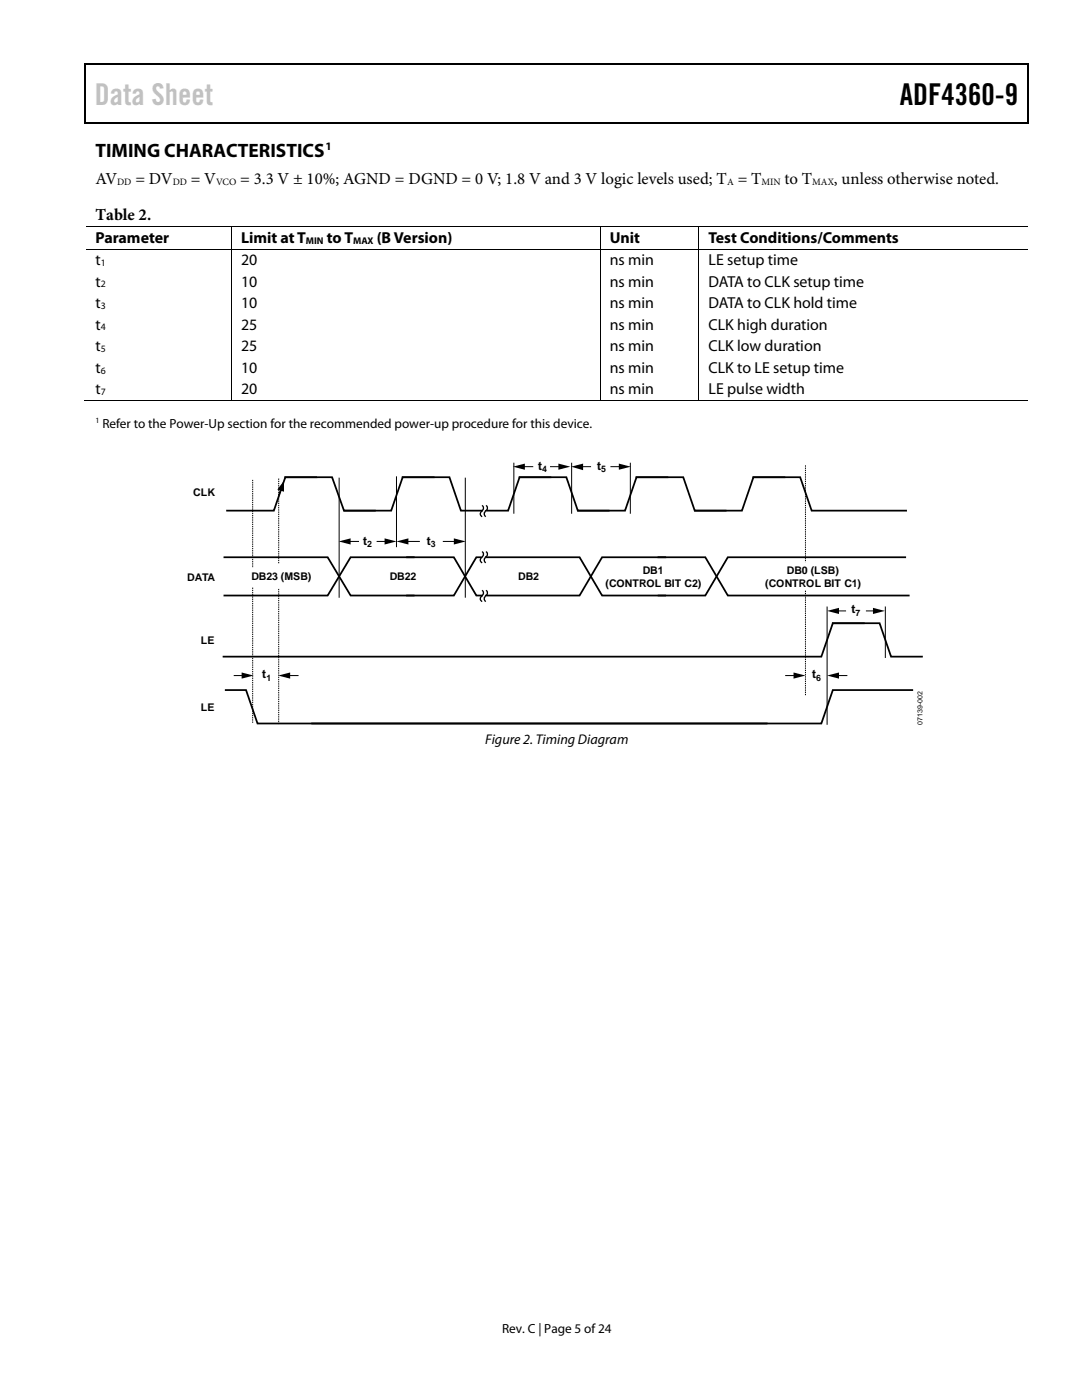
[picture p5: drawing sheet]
<svg xmlns="http://www.w3.org/2000/svg" width="216mm" height="279mm" viewBox="0 0 216 279" stroke-linecap="round" stroke-linejoin="round" font-family="sans-serif">
<g fill="#000">
<path d="M16.9 12.7h.2v1h-.2zM16.9 12.7h.2v.3h-.2zM82.5 12.7h.3v.3h-.3zM205.1 12.7h.2v1h-.2zM205.1 12.7h.2v.3h-.2zM16.9 24.4h.2v.3h-.2zM82.3 24.4h.2v.3h-.2zM205.1 24.4h.2v.3h-.2zM46.1 45.1h.2v.2h-.2zM46.1 49.6h.2v.2h-.2zM119.7 45.1h.1v.2h-.1zM119.7 49.6h.1v.2h-.1z"/>
<path d="M139.4 45.1h.2v.2h-.2zM139.4 49.6h.2v.2h-.2zM46.1 79.9h.2v.2h-.2zM56.7 95.9v2.2l-1.4-.4zM102.4 93.1l2.3-.6v1.3zM111.4 92.5l2.4 .6-2.4 .7zM114 93.1l2.4-.6v1.3zM119.7 79.9h.1v.2h-.1zM123.5 92.5l2.4 .6-2.4 .7zM139.4 79.9h.2v.2h-.2zM67.6 108.1l2.4-.7v1.3zM76.7 107.4l2.4 .7-2.4 .6z"/>
<path d="M79.1 108.1l2.4-.7v1.3zM90.6 107.4l2.3 .7-2.3 .6zM48.2 134.2l2.4 .6-2.4 .6zM55.5 134.8l2.4-.6v1.2zM158.3 134.2l2.4 .6-2.4 .6zM165 121.9l2.4-.6v1.2zM165 134.8l2.4-.6v1.2zM174.2 121.3l2.4 .6-2.4 .6z"/>
</g>
<path d="M17 13.7v10.7M17.1 12.8h65.4M82.8 12.8h122.3M205.2 13.7v10.7M17.1 24.5h188" fill="none" stroke="#000" stroke-width=".25"/>
<g fill="none" stroke="#000" stroke-width=".2">
<path d="M17.1 45.2h29M17.1 49.7h29M46.2 45.3v4.3M46.2 49.8v30.1M46.3 45.2h73.4M46.3 49.7h73.4M119.8 45.3v4.3M119.8 49.8v30.1M119.8 45.2h19.6M119.8 49.7h19.6M139.5 45.3v4.3M139.5 49.8v30.1"/>
<path d="M139.6 45.2h65.5M139.6 49.7h65.5M16.9 80h29.2M46.3 80h73.4M119.8 80h19.6M139.6 80h65.5M67.7 95.3v24M79.1 95.1v14.1M92.8 95.3v24M102.5 92.3v10.2M104.3 93.1h2.1M109.8 93.1h2.1"/>
<path d="M114.1 92.3v10.2M115.9 93.1h2M121.8 93.1h2M125.8 92.3v10.2M69.5 108.1h2.1M75.2 108.1h2M81.1 108.1h2.7M88.4 108.1h2.6M46.6 134.8h2.1M57.5 134.8h2.1M156.7 134.8h2M165 121v23.7"/>
<path d="M166.7 121.9h2.1M167 134.8h2.1M172.8 121.9h2.1M176.7 121v10.3"/>
</g>
<g fill="none" stroke="#000" stroke-width=".35">
<path d="M56.8 95.2h9.5l2.3 6.7h6.4M63.3 95.2h-6.4l-2.3 6.7h-9.5M80.2 95.2h9.5l2.3 6.7h4.3M86.7 95.2h-6.4l-2.2 6.7h-9.5M103.5 95.2h9.5l2.3 6.7h6.3M110 95.2h-6.3l-2.3 6.7h-4.4M126.8 95.2h9.5l2.3 6.7h6.4M133.3 95.2h-6.3l-2.3 6.7h-9.5M150.2 95.2h9.5l2.3 6.7h19M156.7 95.2h-6.4l-2.3 6.7h-9.5M44.6 111.2h20.8l4.6 7.6h12.7M81.1 111.2h9.5l4.4 7.6h1.3"/>
<path d="M82.7 111.2h-12.7l-4.6 7.6h-20.8M96.1 111.2h-1.1l-4.4 7.6h-9.5M97 111.2h18.6l4.5 7.6h12.8M131.2 111.2h9.5l4.5 7.6h36.3M132.9 111.2h-12.8l-4.5 7.6h-18.7M180.8 111.2h-35.6l-4.5 7.6h-9.5M44.9 137.7h4.2l2.3 6.7h101.8M166 124.4h9.5l2.3 6.6h6.3M172.5 124.4h-6.3l-2.3 6.6h-119.5M182.2 137.7h-16l-2.3 6.7h-101.8"/>
</g>
<path d="M56.1 97.7l-.5 1.2M96.2 100.9a.71 .71 0 0 1-.2 1.2l-.2 .6 .4 .4M96.2 110.1a.71 .71 0 0 1-.2 1.2l-.2 .6 .4 .5M96.2 117.8a.71 .71 0 0 1-.2 1.2l-.2 .6 .4 .5M97 100.9l.3 .3-.1 .5a.92 .92 0 0 0-.3 1.4M97 110.1l.3 .3-.1 .6a.92 .92 0 0 0-.3 1.4M97 117.8l.3 .3-.1 .6a.92 .92 0 0 0-.3 1.4" fill="none" stroke="#000" stroke-width=".26"/>
<path d="M50.4 95.8v17.5M55.6 95.5v17M160.7 92.9v19.3M50.4 117.3v27.1M55.6 117.5v27.2M160.7 117.9v21" fill="none" stroke="#000" stroke-width=".2" stroke-dasharray=".3 .2" stroke-linecap="butt"/>
<text font-size="6" fill="#c1c1c1" x="18.9" y="21">Data Sheet</text>
<text font-size="6" x="179.5" y="21">ADF4360-9</text>
<text font-size="3.9" x="19" y="31.3">TIMING CHARACTERISTICS</text>
<g font-size="3.3">
<text x="19" y="36.8">AV</text>
<text x="27" y="36.8">= DV</text>
<text x="38.1" y="36.8">= V</text>
<text x="47.9" y="36.8">= 3.3 V ± 10%; AGND = DGND = 0 V; 1.8 V and 3 V logic levels used; T = T</text>
<text x="156.5" y="36.8">to T</text>
<text x="166.4" y="36.8">, unless otherwise noted.</text>
<text x="19" y="43.9">Table 2.</text>
</g>
<g font-size="3.2">
<text x="19" y="48.5">Parameter</text>
<text x="19" y="52.9">t</text>
<text x="48.1" y="52.9">20</text>
<text x="48.1" y="48.5">Limit at T</text>
<text x="65.2" y="48.5">to T</text>
<text x="75.2" y="48.5">(B Version)</text>
<text x="121.7" y="48.5">Unit</text>
<text x="121.7" y="52.9">ns min</text>
<text x="141.4" y="48.5">Test Conditions/Comments</text>
<text x="141.4" y="52.9">LE setup time</text>
<text x="19" y="57.2">t</text>
<text x="48.1" y="57.2">10</text>
<text x="121.7" y="57.2">ns min</text>
<text x="141.4" y="57.2">DATA to CLK setup time</text>
<text x="19" y="61.5">t</text>
<text x="19" y="65.8">t</text>
<text x="48.1" y="61.5">10</text>
<text x="48.1" y="65.8">25</text>
<text x="121.7" y="61.5">ns min</text>
<text x="121.7" y="65.8">ns min</text>
<text x="141.4" y="61.5">DATA to CLK hold time</text>
<text x="141.4" y="65.8">CLK high duration</text>
<text x="19" y="70.1">t</text>
<text x="48.1" y="70.1">25</text>
<text x="121.7" y="70.1">ns min</text>
<text x="141.4" y="70.1">CLK low duration</text>
<text x="19" y="74.4">t</text>
<text x="48.1" y="74.4">10</text>
<text x="121.7" y="74.4">ns min</text>
<text x="141.4" y="74.4">CLK to LE setup time</text>
<text x="19" y="78.7">t</text>
<text x="48.1" y="78.7">20</text>
<text x="121.7" y="78.7">ns min</text>
<text x="141.4" y="78.7">LE pulse width</text>
</g>
<text font-size="2.8" x="96.8" y="148.4">Figure 2. Timing Diagram</text>
<g font-size="2.6">
<text x="20.4" y="85.4">Refer to the Power-Up section for the recommended power-up procedure for this device.</text>
<text x="100.2" y="266">Rev. C | Page 5 of 24</text>
</g>
<g font-size="2.5">
<text x="107.4" y="93.7">t</text>
<text x="119.2" y="93.7">t</text>
<text x="72.5" y="108.7">t</text>
<text x="85.2" y="108.7">t</text>
<text x="169.9" y="122.4">t</text>
<text x="52.3" y="135.3">t</text>
<text x="162.1" y="135.4">t</text>
</g>
<text font-size="2.3" x="65" y="29.9">1</text>
<g font-size="2.1">
<text x="38.6" y="99">CLK</text>
<text x="37.4" y="115.9">DATA</text>
<text x="50.2" y="115.8">DB23 (MSB)</text>
<text x="77.8" y="115.8">DB22</text>
<text x="103.4" y="115.8">DB2</text>
<text x="120.8" y="117.1">(CONTROL BIT C2)</text>
<text x="128.3" y="114.5">DB1</text>
<text x="152.7" y="117.1">(CONTROL BIT C1)</text>
<text x="157" y="114.5">DB0 (LSB)</text>
<text x="40.1" y="128.6">LE</text>
<text x="40.1" y="141.8">LE</text>
</g>
<g font-size="1.9">
<text x="23.4" y="36.9">DD</text>
<text x="34.5" y="36.9">DD</text>
<text x="43.1" y="36.9">VCO</text>
<text x="145.1" y="36.9">A</text>
<text x="152" y="36.9">MIN</text>
<text x="162.1" y="36.9">MAX</text>
<text x="20.1" y="53.1">1</text>
<text x="61" y="48.6">MIN</text>
<text x="70.5" y="48.6">MAX</text>
<text x="20.1" y="57.4">2</text>
<text x="20.1" y="61.7">3</text>
<text x="20.1" y="66">4</text>
<text x="20.1" y="70.3">5</text>
<text x="20.1" y="74.5">6</text>
<text x="20.1" y="78.8">7</text>
</g>
<g font-size="1.8">
<text x="108.2" y="94.2">4</text>
<text x="120" y="94.2">5</text>
<text x="73.3" y="109.2">2</text>
<text x="86" y="109.2">3</text>
<text x="170.7" y="122.9">7</text>
<text x="53.1" y="135.8">1</text>
<text x="162.9" y="135.9">6</text>
</g>
<text font-size="1.6" x="19" y="84.5">1</text>
<text font-size="1.4" x="184.1" y="144.7" transform="rotate(-90 184.1 144.7)">07139-002</text>
</svg>
